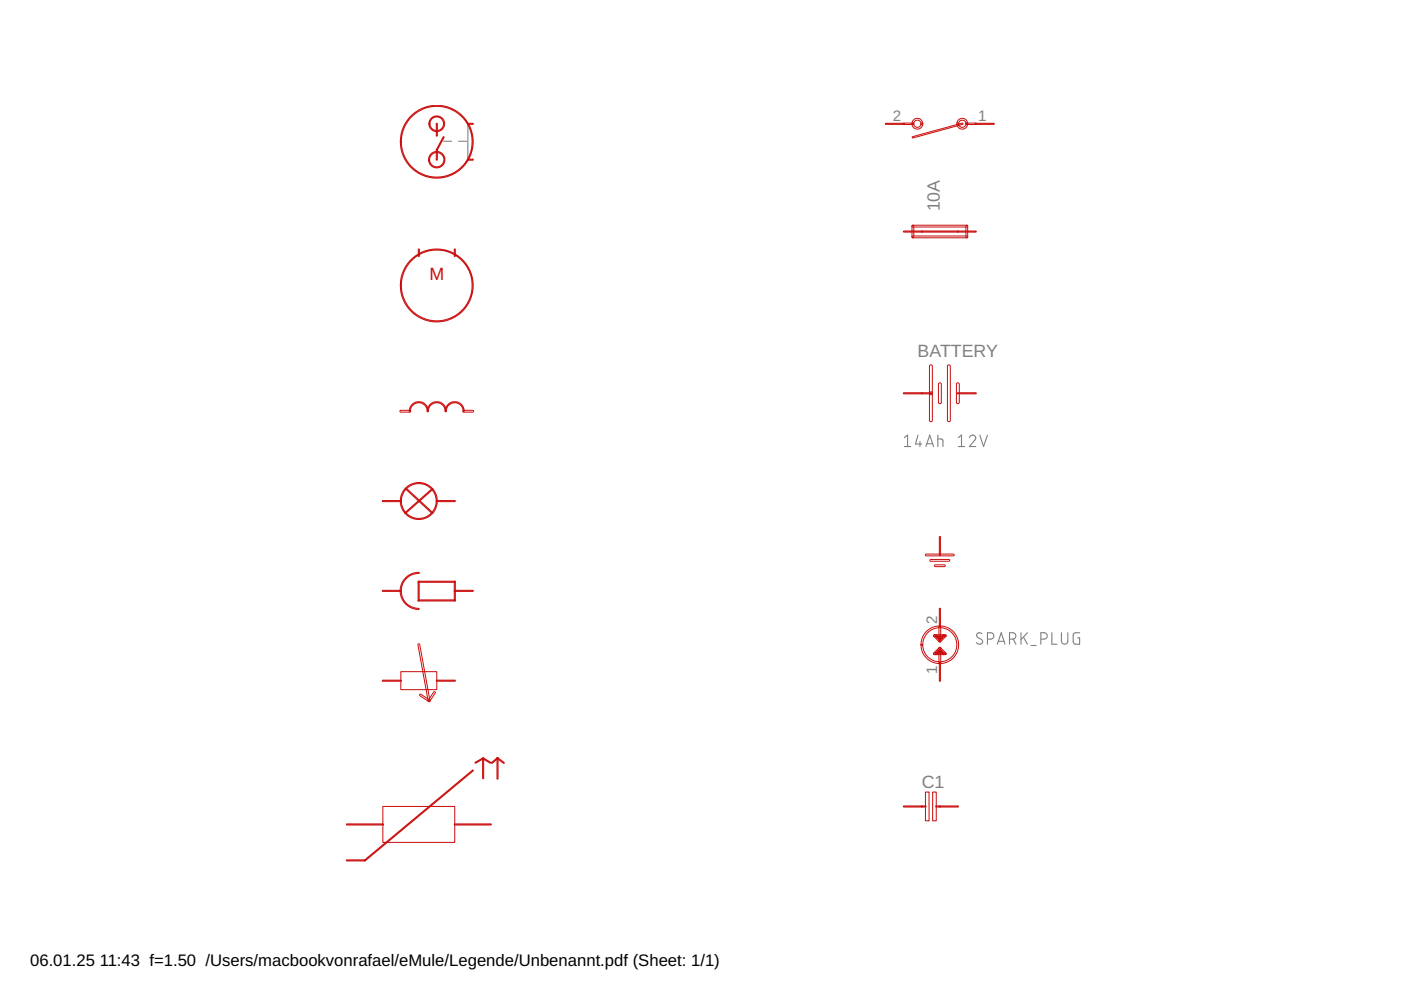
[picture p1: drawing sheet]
<svg xmlns="http://www.w3.org/2000/svg" width="297mm" height="210mm" viewBox="0 0 297 210" stroke-linecap="round" stroke-linejoin="round" font-family="sans-serif">
<g fill="none" stroke="#808080" stroke-width=".23">
<path d="M94 30h1.7M97.2 30h1.7M99.2 26.2v7.6M191.7 94.7h1.4M191.7 92.8l.7-.6v2.5M194.6 92.2l-.5 1.9h1.4M195.1 93.6v1.1M196.3 94.7l.8-2.5 .8 2.5M196.5 94.1h1.2M198.8 93.1l1 .1 .1 1.5M198.8 92.2v2.5M203.2 92.8l.7-.6v2.5"/>
<path d="M203.2 94.7h1.3M205.5 92.8a.66 .66 0 0 1 1-.5 .66 .66 0 0 1 .2 1l-1.2 1.4h1.4M207.7 92.2l.8 2.5 .9-2.5M208.2 134.3a.6 .6 0 0 0-.9 0 .6 .6 0 0 0 0 .9l.8 .4a.59 .59 0 0 1 .1 .8 .59 .59 0 0 1-.9 .1l-.3-.3M209.4 135.5a1.19 1.19 0 0 0 1.2-.3l.1-.6-.3-.3-1-.1v2.4M211.5 136.6l.8-2.4 .8 2.4M211.7 136h1.2M214 135.5a1.19 1.19 0 0 0 1.3-.3l.1-.4-.3-.5-1.1-.1v2.4M214.8 135.5l.6 1.1M216.5 134.2v2.4M217 135.1l.8 1.5M217.8 134.2l-1.3 1.4"/>
<path d="M218.6 136.9h1.1M220.7 135.5a1.19 1.19 0 0 0 1.2-.3l.1-.6-.2-.3-1.1-.1v2.4M223 134.2v2.4h1.1M225 134.2v1.7a.68 .68 0 0 0 .7 .7 .68 .68 0 0 0 .7-.7v-1.7M228.9 134.2h-1l-.3 .3v1.7l.3 .4h1v-1.4h-.4"/>
</g>
<g fill="none" stroke="#c90d0c" stroke-width=".21">
<path d="M86.8 24.9a7.7 7.7 0 0 1 12.3 1 7.7 7.7 0 0 1-4.3 11.5 7.7 7.7 0 0 1-9.9-7.3h.2a7.5 7.5 0 0 1 11-6.7 7.5 7.5 0 0 1 .7 12.9 7.5 7.5 0 0 1-11.7-5.5v-.7h-.2a7.6 7.6 0 0 1 1.9-5.2zM91.2 32.8a1.75 1.75 0 0 1 2.8 .1 1.75 1.75 0 0 1-.9 2.6 1.75 1.75 0 0 1-2.3-1.7h.3a1.52 1.52 0 0 1 2.1-1.3 1.52 1.52 0 0 1 .4 2.5 1.52 1.52 0 0 1-2.5-.8v-.4h-.3zM91.3 25.2a1.67 1.67 0 0 1 2.7 .1 1.67 1.67 0 0 1-.9 2.5 1.67 1.67 0 0 1-2.2-1.6h.3a1.45 1.45 0 0 1 2.1-1.2 1.45 1.45 0 0 1 .2 2.5 1.45 1.45 0 0 1-2.3-.9v-.4h-.3zM92.5 31.7h.2v2.3l-.2-.1zM92.5 26.2h.2v2.7l-.2-.1zM94 29l.2 .1-1.6 2.8-.1-.2zM99.1 33.8l1.2-.1 .1 .2-1.3 .1zM99.1 26.2l1.2-.1 .1 .2-1.2 .1zM187.7 26.2l4-.1 .1 .2-4 .1zM191.6 26.1h2l.1 .2-.1 .1h-2zM193.4 26.1h.3a.85 .85 0 0 0 .8 .9 .85 .85 0 0 0 .8-.9h.3a1.11 1.11 0 0 1-1.1 1.3 1.11 1.11 0 0 1-1.1-1.3zM193.4 29l10.6-2.9 .2 .1-10.7 3.1z"/>
<path d="M193.7 25.4a1.09 1.09 0 0 1 1.3-.2 1.09 1.09 0 0 1 .6 1.2h-.3a.85 .85 0 0 0-.8-.9 .85 .85 0 0 0-.8 .9h-.3v-.3zM202.9 26.1h.3a.84 .84 0 0 0 .8 .9 .84 .84 0 0 0 .9-.9h.2a1.11 1.11 0 0 1-1.1 1.3 1.11 1.11 0 0 1-1.1-1.3zM203.2 25.4a1.1 1.1 0 0 1 1.3-.2 1.1 1.1 0 0 1 .6 1.2h-.2a.84 .84 0 0 0-.9-.9 .84 .84 0 0 0-.8 .9h-.3v-.3zM204.9 26.1h2l.1 .2-.1 .1h-1.9zM206.8 26.2l3.9-.1 .1 .2-4 .1zM86.8 55.4a7.7 7.7 0 0 1 12.3 1 7.7 7.7 0 0 1-4.3 11.5 7.7 7.7 0 0 1-9.9-7.4h.2a7.5 7.5 0 0 1 11-6.6 7.5 7.5 0 0 1 .7 12.8 7.5 7.5 0 0 1-11.7-5.4v-.8h-.2a7.5 7.5 0 0 1 1.9-5.1zM88.7 52.9h.2v1.5l-.2-.1zM96.3 52.9h.2v1.5l-.2-.1zM191.5 49h4l.1 .1-4 .1zM193.4 47.8h11.6l.2 .2-.2 .1h-11.5zM193.4 47.8h.2l.1 .1v2.4l-.1 .1-.2-.1zM193.4 50.1l11.6-.1 .2 .3-.2 .1h-11.5l-.1-.1z"/>
<path d="M195.3 49h7.8l.1 .1-7.8 .1zM203 49h3.9l.1 .1-4 .1zM204.8 47.8h.2l.2 .1v2.4l-.2 .1-.2-.1zM197.1 77.5l.3-.1 .3 .2v5.8l-.3 .3-.3-.3zM200.9 77.5l.3-.1 .3 .2v11.6l-.3 .2-.3-.2zM84.8 87.1l2.1-.1 .2 .2-.2 .2h-2zM87.2 85.9a1.97 1.97 0 0 1 2.3-.6 1.97 1.97 0 0 1 1.2 2 1.86 1.86 0 0 0-1.9-1.9 1.86 1.86 0 0 0-1.9 1.9l-.1-.1v-.6zM91 85.9a1.97 1.97 0 0 1 2.3-.6 1.97 1.97 0 0 1 1.3 2h-.1a1.86 1.86 0 0 0-1.9-1.9 1.86 1.86 0 0 0-1.9 1.9l-.1-.1 .1-.6zM94.8 85.9a1.97 1.97 0 0 1 2.3-.6 1.97 1.97 0 0 1 1.3 2h-.1a1.86 1.86 0 0 0-1.9-1.9 1.86 1.86 0 0 0-1.8 1.9l-.2-.1 .1-.6zM98.1 87.1l2.2-.1 .1 .2-.1 .2h-2zM191.5 83.3h4l.1 .1-4 .1zM195.3 83.3h2.1l.1 .1-2.1 .1z"/>
<path d="M197.1 83.2l.3-.1 .3 .2v5.9l-.3 .2-.3-.2zM199 81.3l.3-.1 .3 .2v3.9l-.3 .3-.3-.3zM202.8 81.3l.3-.1 .3 .2v3.9l-.3 .3-.3-.3zM203 83.3h3.9l.1 .1-4 .1zM81.1 106.2l3.9-.1 .1 .2-4 .1zM85.8 108.7l5.9-5.1 .1 .2-5.8 5.1zM85.9 103.6a3.9 3.9 0 0 1 6.2 .5 3.9 3.9 0 0 1-2.2 5.9 3.9 3.9 0 0 1-5-3.8h.2a3.7 3.7 0 0 1 5.4-3.3 3.7 3.7 0 0 1 .5 6.3 3.7 3.7 0 0 1-5.9-2.4v-.6h-.2a3.7 3.7 0 0 1 1-2.6zM86 103.5l5.8 5.3-.2 .1-5.6-5.2zM92.5 106.2l4-.1v.2l-3.9 .1zM196.2 117.6l6-.1 .1 .2-.1 .2h-5.8zM197.3 118.6h3.9l.2 .3-.2 .1h-3.9l-.1-.1zM198.1 119.8h2.2l.1 .2-.1 .1h-2z"/>
<path d="M199.2 113.8h.2l-.1 4-.1-.1zM81.1 125.2h3.9l.1 .1-4 .1zM86 122.5a3.4 3.4 0 0 1 2.9-1.1v.1a3.8 3.8 0 0 0-3.8 3.8 3.8 3.8 0 0 0 3.8 3.8 3.9 3.9 0 0 1-3.8-2.3 3.9 3.9 0 0 1 .9-4.3zM88.6 127.3l7.9-.1v.2h-7.8zM88.7 136.5l.3 .1 2.2 12-.2 .2-.2-.2zM88.7 123.2l.2 .1-.1 4.1h-.2zM88.7 123.2h7.8v.2l-7.8 .1zM96.3 123.3h.2v4.1h-.2zM96.3 125.2h4l.1 .1-4 .1zM196.3 134a4 4 0 0 1 6.3 .6 4 4 0 0 1-2.2 5.9 4 4 0 0 1-5.1-3.8h.3a3.6 3.6 0 0 1 5.2-3.3 3.6 3.6 0 0 1 .8 6.1 3.6 3.6 0 0 1-5.8-1.7l-.2-1.1h-.3a4.1 4.1 0 0 1 1-2.7zM198 138.5l.5-.1 .2 .2-.2 .2h-.4zM198 134.7l.2-.1 1.2 1.2v.2l-.2 .1-1.2-1.2z"/>
<path d="M198 134.7l.5-.1 .2 .2-.2 .2h-.4zM198.3 138.5l1-.1 .2 .2-.2 .2h-.8zM198.3 134.7l.3-.1 .5 .5v.2h-.3l-.5-.4zM198.3 134.7l1-.1 .2 .2-.2 .2h-.8zM198.7 138.1l1-.1 .1 .3-.1 .1h-.9zM198.7 135.1l.3-.1 .4 .4v.3h-.2l-.5-.4zM198.7 135.1l1-.1 .1 .2-.1 .2h-.9zM198.8 138h.2l.1 .3-.5 .5h-.2l-.1-.3zM199.1 138.5l.2-.1 .2 .2v1.9l-.2 .2-.2-.2zM199.1 137.4l.3-.1 1.2 1.2v.2l-.3 .1-1.2-1.2zM199.1 138.5l1-.1 .1 .2-.1 .2h-.9zM199.1 132.8l.2-.1 .2 .1v2l-.2 .2-.2-.2z"/>
<path d="M199.1 134.7l1-.1 .1 .2-.1 .2h-.9zM199.1 135.8l1.2-1.2 .3 .1v.2l-1.2 1.2h-.2zM199.1 137.7h.3l.4 .4v.2l-.3 .1-.4-.5zM199.1 135.4l.4-.4 .3 .1v.2l-.4 .4h-.2zM199.2 137.3h.2v.3l-1.2 1.2h-.2v-.3zM199.2 137.7h.2v.2l-.4 .5h-.2l-.1-.3zM199.2 129h.2l-.1 4-.1-.1zM199.5 138.1l.2-.1 .5 .5v.2l-.3 .1-.4-.5zM199.5 135.1l.4-.5 .3 .1v.2l-.5 .4h-.2zM199.9 138.5l.5-.1 .2 .2-.2 .2h-.4zM199.9 134.7l.5-.1 .2 .2-.2 .2h-.4zM81.1 144.2h3.9l.1 .2h-4z"/>
<path d="M85 142.4h7.6v3.8h-7.6zM89 147.2h.2l1.9 1.2v.3h-.2l-1.9-1.2zM92 146.7l.2-.1 .1 .3-1.2 1.8-.2 .1-.1-.3zM92.6 144.2h3.9v.2h-3.9zM199.2 140.5h.2l-.1 3.9h-.1zM73.5 174.7h7.7l.1 .2h-7.8zM81.2 171h15.2v7.6h-15.2zM96.3 174.8l7.8-.1 .1 .2h-7.8zM100.7 161.6l1.7-.9 .2 .1-1.8 1zM102.3 160.7h.3l-.1 4.4-.2-.1zM102.4 160.7l1.6 .9v.2l-1.7-.9zM104.2 161.7l1.3-1.1 .1 .1-1.3 1.2z"/>
<path d="M105.4 160.7h.2l-.1 4.5-.1-.1zM105.4 160.6l1.5 1.1v.2l-1.5-1.1zM191.5 170.9h4l.1 .1-4 .1zM195.3 170.9h1v.1l-.9 .1zM196.2 167.9h.8v6.1h-.8zM197.7 167.9h.8v6.1h-.8zM198.4 170.9h.9l.1 .1-.9 .1zM199.2 170.9h3.9l.1 .1-4 .1zM73.5 182.3h3.9l.1 .2h-4zM77.3 182.4l23-19.1 .1 .1-23 19.1z"/>
</g>
<g font-size="3.8" fill="#808080">
<text x="199.3" y="44.8" transform="rotate(-90 199.3 44.8)">10A</text>
<text x="194.6" y="75.8">BATTERY</text>
<text x="195.4" y="167.2">C1</text>
</g>
<text font-size="3.8" fill="#c90d0c" x="91" y="59.4">M</text>
<g font-size="3.5">
<text x="6.4" y="204.7">06.01.25</text>
<text x="21.1" y="204.7">11:43 f=1.50 /Users/macbookvonrafael/eMule/Legende/Unbenannt.pdf (Sheet: 1/1)</text>
</g>
<g font-size="3.2" fill="#808080">
<text x="189.3" y="25.7">2</text>
<text x="207.4" y="25.7">1</text>
<text x="198.7" y="132.4" transform="rotate(-90 198.7 132.4)">2</text>
<text x="198.7" y="142.8" transform="rotate(-90 198.7 142.8)">1</text>
</g>
</svg>
